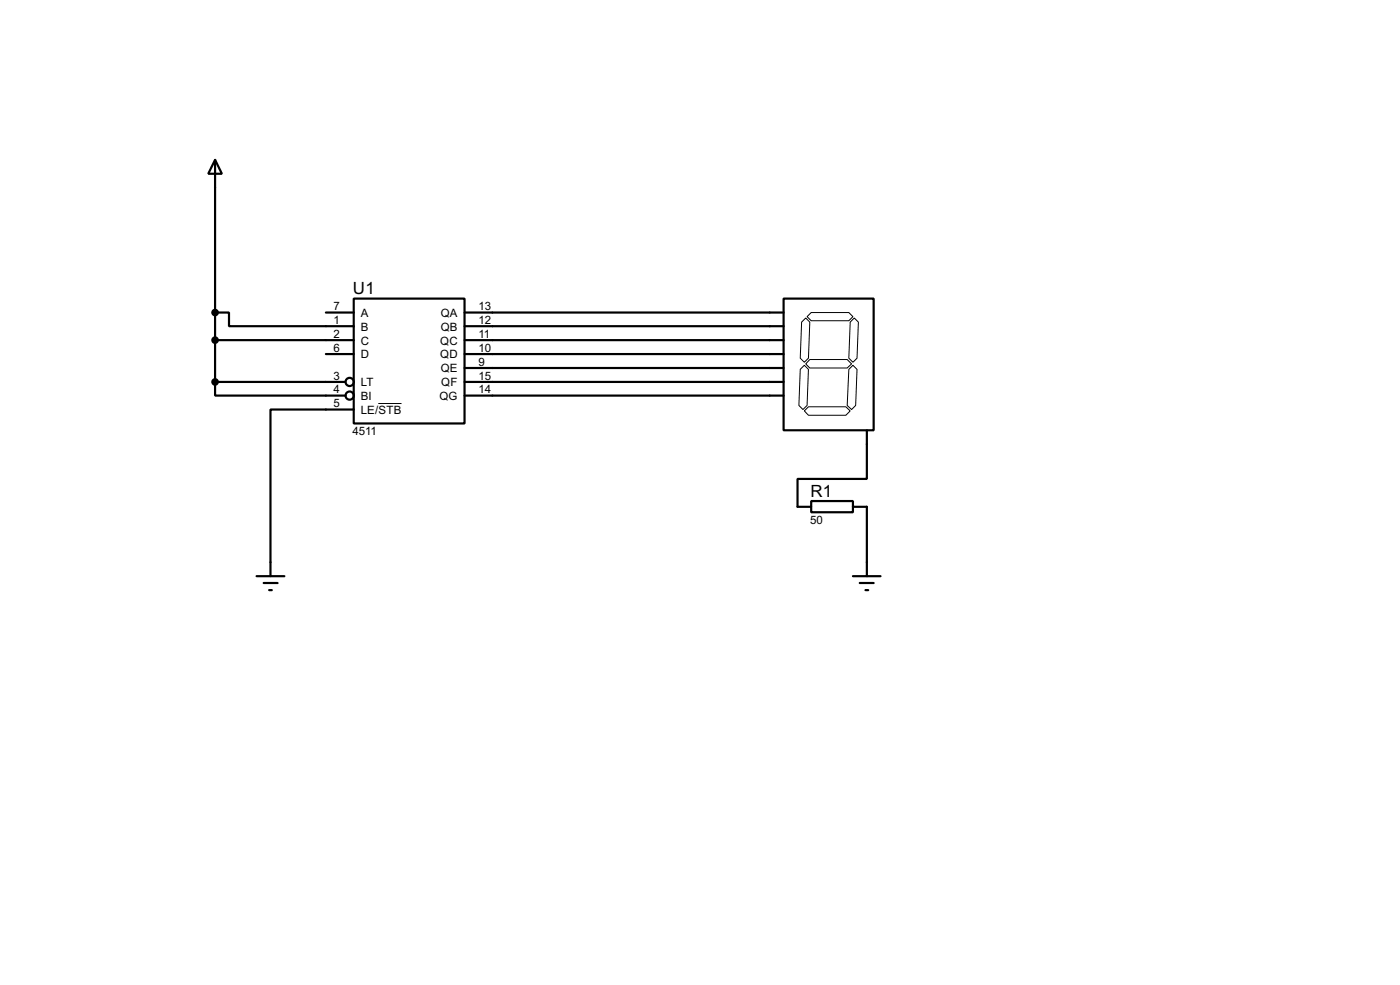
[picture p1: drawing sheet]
<svg xmlns="http://www.w3.org/2000/svg" width="256mm" height="180mm" viewBox="0 0 256 180" stroke-linecap="round" stroke-linejoin="round" font-family="sans-serif">
<g fill="none" stroke="#000" stroke-width=".4">
<path d="M39.4 29.3l1.3 2.5h-2.5zM39.4 29.3v40.6M39.4 57.2h2.6v2.5h22.8M59.7 57.2h5.1M64.8 54.7h20.3v22.8h-20.3zM85.1 59.7h58.5M85.1 57.2h58.5M143.6 54.7h16.5v24.1h-16.5zM39.4 69.9v2.5h23.9M39.4 69.9h23.9M39.4 62.3h25.4M59.7 64.8h5.1"/>
<path d="M64.8 75h-15.2v30.5M85.1 69.9h58.5M85.1 62.3h58.5M85.1 64.8h58.5M85.1 67.4h58.5M85.1 72.4h58.5M158.8 78.8v8.9h-12.7v5.1h2.5M148.6 91.7h7.7v2.1h-7.7zM156.3 92.8h2.5v12.7M47 105.5h5.1M48.3 106.7h2.6M49.3 108h.5"/>
<path d="M156.3 105.5h5M157.5 106.7h2.6M158.6 108h.5"/>
<circle cx="64" cy="69.9" r=".75"/>
<circle cx="64" cy="72.4" r=".75"/>
</g>
<path d="M147.6 58.2l.8 .8-.3 6.6-.7 .7-.8-.7 .3-6.6zM147.9 58l.7-.8h6.9l.8 .8-.8 .7h-6.9zM155.8 59l.7-.8 .8 .8-.3 6.6-.7 .7-.8-.7zM69.3 73.9h4.3M147.4 75.2l.7-.7h6.9l.8 .7-.8 .8h-6.9zM147.4 66.9l.7 .7-.2 6.6-.8 .8-.7-.8 .2-6.6zM148.4 65.8h6.8l.8 .8-.8 .8h-6.8l-.8-.8zM155.5 67.6l.8-.7 .7 .7-.2 6.6-.8 .8-.8-.8z" fill="none" stroke="#000" stroke-width=".18"/>
<g fill="#000" stroke="#000" stroke-width=".4">
<circle cx="39.4" cy="57.2" r=".5"/>
<circle cx="39.4" cy="69.9" r=".5"/>
<circle cx="39.4" cy="62.3" r=".5"/>
</g>
<g font-size="3.5">
<text x="64.7" y="53.9">U1</text>
<text x="148.5" y="90.9">R1</text>
</g>
<g font-size="2.4">
<text x="61.1" y="56.8">7</text>
<text x="61.1" y="59.3">1</text>
<text x="66.1" y="58">A</text>
<text x="80.7" y="58">QA</text>
<text x="87.7" y="56.8">13</text>
<text x="87.7" y="59.3">12</text>
<text x="61.1" y="61.9">2</text>
<text x="61.1" y="64.4">6</text>
<text x="66.1" y="60.5">B</text>
<text x="66.1" y="63.1">C</text>
<text x="66.1" y="65.6">D</text>
<text x="80.6" y="63.1">QC</text>
<text x="80.6" y="65.6">QD</text>
<text x="80.7" y="60.5">QB</text>
<text x="87.7" y="61.9">11</text>
<text x="87.7" y="64.4">10</text>
<text x="61.1" y="69.5">3</text>
<text x="61.1" y="72">4</text>
<text x="66.1" y="70.7">LT</text>
<text x="80.7" y="68.1">QE</text>
<text x="80.8" y="70.7">QF</text>
<text x="87.7" y="67">9</text>
<text x="87.7" y="69.5">15</text>
<text x="87.7" y="72">14</text>
<text x="61.1" y="74.6">5</text>
<text x="66.1" y="73.2">BI</text>
<text x="66.1" y="75.8">LE/STB</text>
<text x="80.5" y="73.2">QG</text>
<text x="64.6" y="79.7">4511</text>
<text x="148.4" y="96">50</text>
</g>
</svg>
